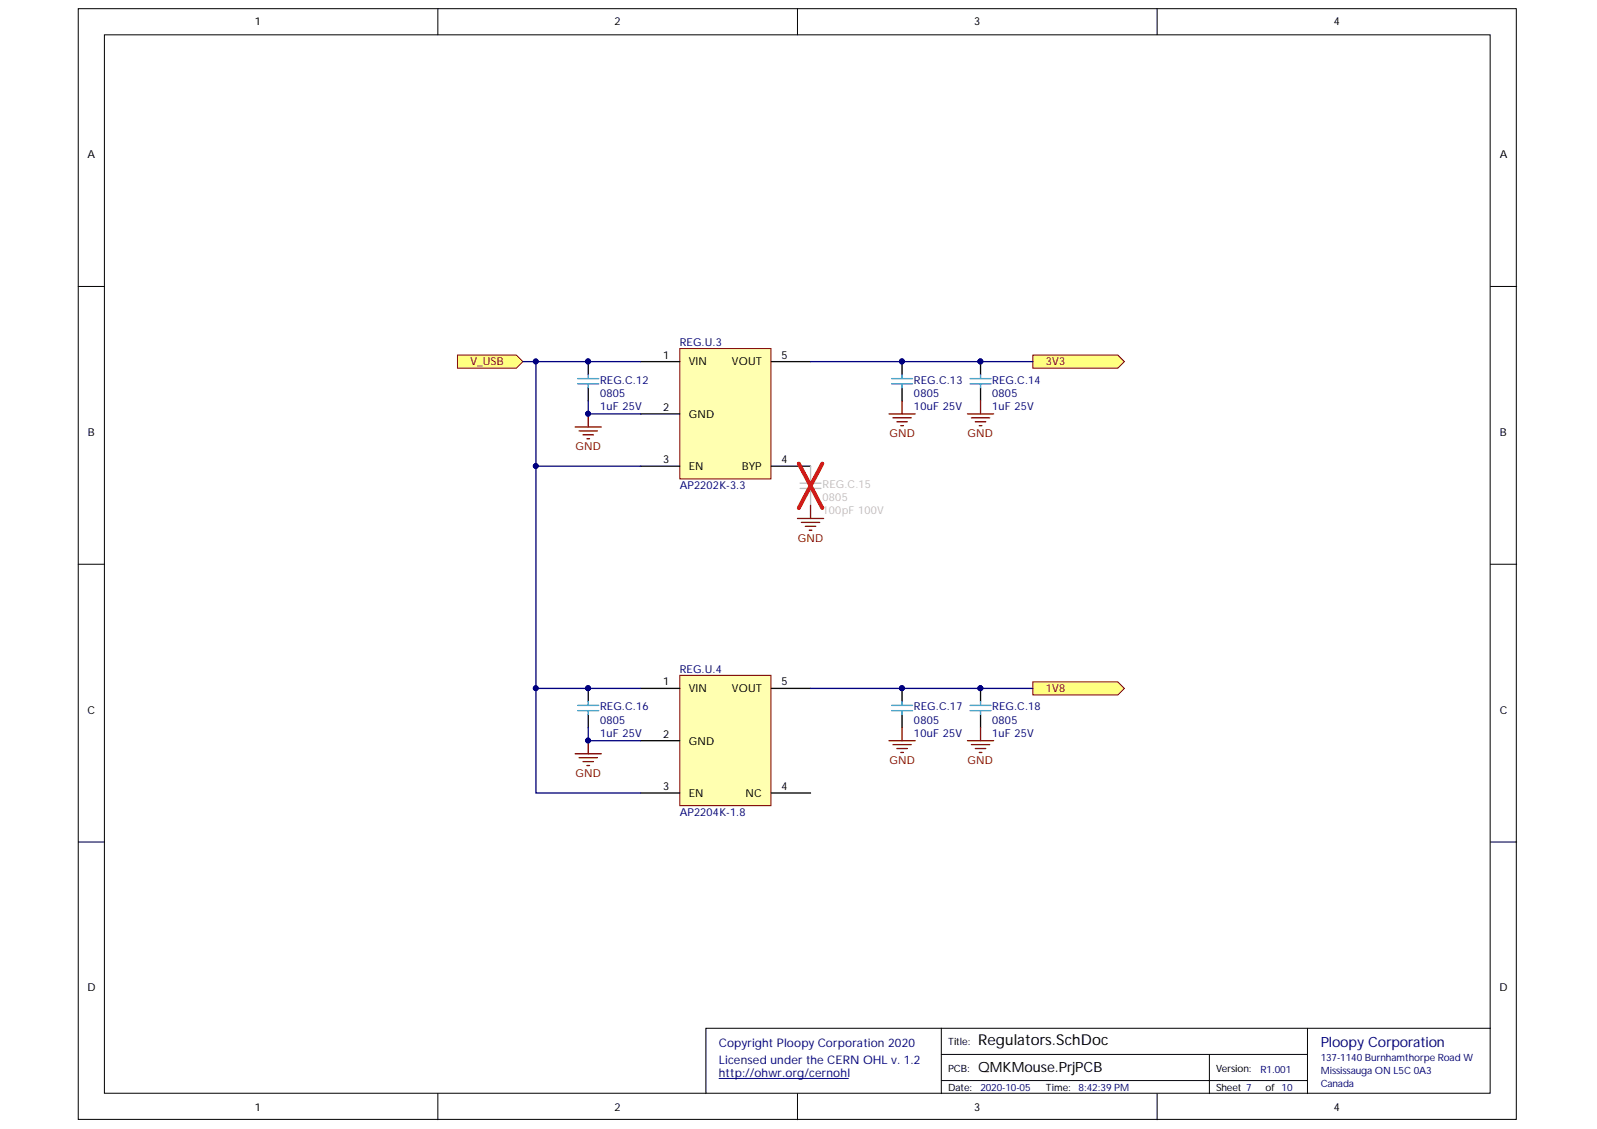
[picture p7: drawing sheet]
<svg xmlns="http://www.w3.org/2000/svg" width="297mm" height="210mm" viewBox="0 0 297 210" stroke-linecap="round" stroke-linejoin="round" font-family="sans-serif">
<g fill="#fff" stroke="#000" stroke-width=".19">
<path d="M14.6 1.6h267.4v206.5h-267.4z"/>
<path d="M19.4 6.5h257.8v196.8h-257.8z"/>
</g>
<g fill="none" stroke="#000" stroke-width=".19">
<path d="M81.4 1.6v4.9M148.3 1.6v4.9M215.2 1.6v4.9M14.6 53.3h4.8M277.2 53.3h4.9M14.6 104.9h4.8M277.2 104.9h4.9M14.6 156.5h4.8M277.2 156.5h4.9M175.1 191.2h-43.8v12.1M175.1 196h68.1M224.9 196v7.3"/>
<path d="M243.2 191.2v12.1M277.2 191.2h-102.1v12.1M81.4 203.3v4.9M148.3 203.3v4.9M175.1 200.9h68.1M215.2 203.3v4.9"/>
</g>
<path d="M133.7 200.5h24.1" fill="none" stroke="#000080" stroke-width=".19"/>
<path d="M107 79.4h4.8M109.4 77v2.4M165.4 77h4.8M166.1 77.7h3.4M166.8 78.4h2M167.5 79.1h.5M167.8 74.5v2.5M107.7 80.1h3.4M108.4 80.8h2M109.2 81.6h.5" fill="none" stroke="#800000" stroke-width=".24"/>
<g fill="#000080" stroke="#000080" stroke-width=".19">
<circle cx="109.4" cy="76.9" r=".45"/>
<circle cx="109.4" cy="67.2" r=".45"/>
</g>
<path d="M109.4 67.2v2.5M109.4 72.1v2.4" fill="none" stroke="#000" stroke-width=".24"/>
<path d="M107.5 71.4h3.9M107.5 70.4h3.9M109.4 69.7v.7M109.4 71.4v.7" fill="none" stroke="#009cca" stroke-width=".24"/>
<g fill="#ffff80" stroke="#800000" stroke-width=".19">
<path d="M85.1 66h10.9l1.3 1.2-1.3 1.2h-10.9z" fill-rule="evenodd"/>
<path d="M192.1 66h15.8l1.2 1.2-1.2 1.2h-15.8z" fill-rule="evenodd"/>
</g>
<path d="M167.8 67.2v2.5M167.8 72.1v2.4M182.4 67.2v2.5M182.4 72.1v2.4" fill="none" stroke="#000" stroke-width=".24"/>
<g fill="#000080" stroke="#000080" stroke-width=".19">
<circle cx="167.8" cy="67.2" r=".45"/>
<circle cx="182.3" cy="67.2" r=".45"/>
</g>
<path d="M165.8 71.4h3.9M165.8 70.4h3.9M167.8 69.7v.7M167.8 71.4v.7M180.4 71.4h3.9M180.4 70.4h3.9M182.4 69.7v.7M182.4 71.4v.7" fill="none" stroke="#009cca" stroke-width=".24"/>
<path d="M179.9 77h4.9M180.7 77.7h3.4M181.4 78.4h2M182.1 79.1h.5M182.4 74.5v2.5" fill="none" stroke="#800000" stroke-width=".24"/>
<path d="M126.4 64.8h17v24.2h-17z" fill="#ffffb0" stroke="#800000" stroke-width=".19"/>
<path d="M119.1 67.2h7.3M119.1 77h7.3M143.5 67.2h7.3M119.1 86.7h7.3M143.5 86.7h7.3" fill="none" stroke="#000" stroke-width=".24"/>
<path d="M148.8 90.8h3.9M148.8 89.8h3.9M150.8 86.7v3.1M150.8 90.8v3.2" fill="none" stroke="#c0bebc" stroke-width=".24"/>
<path d="M148.6 86.2l4.4 8.3M153 86.2l-4.4 8.3" fill="none" stroke="#f00" stroke-width=".73"/>
<path d="M148.3 96.4h4.9M149.1 97.1h3.4M149.8 97.9h1.9M150.5 98.6h.5M150.8 94v2.4" fill="none" stroke="#800000" stroke-width=".24"/>
<path d="M126.4 125.6h17v24.2h-17z" fill="#ffffb0" stroke="#800000" stroke-width=".19"/>
<path d="M109.4 128v2.4M109.4 132.9v2.4M119.1 128h7.3M119.1 137.7h7.3M143.5 128h7.3M167.8 128v2.4M167.8 132.9v2.4M119.1 147.4h7.3M143.5 147.4h7.3" fill="none" stroke="#000" stroke-width=".24"/>
<g fill="#000080" stroke="#000080" stroke-width=".19">
<circle cx="167.8" cy="128" r=".45"/>
<circle cx="109.4" cy="137.7" r=".45"/>
<circle cx="109.4" cy="128" r=".45"/>
</g>
<path d="M107.5 132.1h3.9M107.5 131.1h3.9M109.4 130.4v.7M109.4 132.1v.8M165.8 132.1h3.9M165.8 131.1h3.9M167.8 130.4v.7M167.8 132.1v.8" fill="none" stroke="#009cca" stroke-width=".24"/>
<path d="M109.4 137.7v2.4M165.4 137.7h4.8M166.1 138.4h3.4M166.8 139.2h2M167.5 139.9h.5M167.8 135.3v2.4M107 140.1h4.8M107.7 140.9h3.4M108.4 141.6h2M109.2 142.3h.5" fill="none" stroke="#800000" stroke-width=".24"/>
<path d="M192.1 126.8h15.8l1.2 1.2-1.2 1.2h-15.8z" fill-rule="evenodd" fill="#ffff80" stroke="#800000" stroke-width=".19"/>
<path d="M97.3 67.2h2.4M109.4 74.5v2.5h9.7M119.1 67.2h-19.4v19.5h19.4M150.8 67.2h41.3M99.7 86.7v41.3h19.4M99.7 128v19.4h19.4M109.4 135.3v2.4h9.7M150.8 128h41.3" fill="none" stroke="#000080" stroke-width=".24"/>
<g fill="#000080" stroke="#000080" stroke-width=".19">
<circle cx="109.4" cy="76.9" r=".45"/>
<circle cx="99.6" cy="86.6" r=".45"/>
<circle cx="99.6" cy="67.2" r=".45"/>
<circle cx="109.4" cy="67.2" r=".45"/>
<circle cx="182.3" cy="67.2" r=".45"/>
<circle cx="167.8" cy="67.2" r=".45"/>
<circle cx="109.4" cy="137.7" r=".45"/>
<circle cx="109.4" cy="128" r=".45"/>
<circle cx="99.6" cy="128" r=".45"/>
<circle cx="167.8" cy="128" r=".45"/>
<circle cx="182.3" cy="128" r=".45"/>
</g>
<path d="M182.4 128v2.4M182.4 132.9v2.4" fill="none" stroke="#000" stroke-width=".24"/>
<path d="M180.4 132.1h3.9M180.4 131.1h3.9M182.4 130.4v.7M182.4 132.1v.8" fill="none" stroke="#009cca" stroke-width=".24"/>
<path d="M179.9 137.7h4.9M180.7 138.4h3.4M181.4 139.2h2M182.1 139.9h.5M182.4 135.3v2.4" fill="none" stroke="#800000" stroke-width=".24"/>
<text font-size="2.8" x="181.9" y="194.2">Regulators.SchDoc</text>
<text font-size="2.6" fill="#000080" x="245.6" y="194.6">Ploopy Corporation</text>
<text font-size="2.6" x="181.9" y="199.2">QMKMouse.PrjPCB</text>
<g font-size="2.2" fill="#000080">
<text x="133.7" y="194.7">Copyright Ploopy Corporation 2020</text>
<text x="133.7" y="197.9">Licensed under the CERN OHL v. 1.2</text>
<text x="133.7" y="200.2">http://ohwr.org/cernohl</text>
</g>
<g font-size="2">
<text x="47.4" y="4.7">1</text>
<text x="114.3" y="4.7">2</text>
<text x="181.2" y="4.7">3</text>
<text x="248.1" y="4.7">4</text>
<text x="16.2" y="29.3">A</text>
<text x="279" y="29.3">A</text>
<text x="123.4" y="66.7">1</text>
<text x="128.1" y="67.9">VIN</text>
<text x="136.1" y="67.9">VOUT</text>
<text x="145.4" y="66.7">5</text>
<text x="123.4" y="76.4">2</text>
<text x="128.1" y="77.6">GND</text>
<text x="16.3" y="81">B</text>
<text x="279" y="81">B</text>
<text x="123.4" y="86.2">3</text>
<text x="128.1" y="87.4">EN</text>
<text x="138" y="87.4">BYP</text>
<text x="145.4" y="86.2">4</text>
<text x="123.4" y="127.4">1</text>
<text x="128.1" y="128.7">VIN</text>
<text x="136.1" y="128.7">VOUT</text>
<text x="145.4" y="127.4">5</text>
<text x="16.2" y="132.7">C</text>
<text x="123.4" y="137.2">2</text>
<text x="279" y="132.7">C</text>
<text x="128.1" y="138.4">GND</text>
<text x="123.4" y="146.9">3</text>
<text x="128.1" y="148.2">EN</text>
<text x="138.7" y="148.2">NC</text>
<text x="145.4" y="146.9">4</text>
<text x="16.2" y="184.3">D</text>
<text x="278.9" y="184.3">D</text>
<text x="47.4" y="206.5">1</text>
<text x="114.3" y="206.5">2</text>
<text x="181.2" y="206.5">3</text>
<text x="248.1" y="206.5">4</text>
</g>
<g font-size="2" fill="#000080">
<text x="126.4" y="64.3">REG.U.3</text>
<text x="111.6" y="71.4">REG.C.12</text>
<text x="170" y="71.4">REG.C.13</text>
<text x="184.5" y="71.4">REG.C.14</text>
<text x="111.6" y="76.2">1uF 25V</text>
<text x="111.6" y="73.7">0805</text>
<text x="170" y="76.2">10uF 25V</text>
<text x="170" y="73.7">0805</text>
<text x="184.5" y="76.2">1uF 25V</text>
<text x="184.5" y="73.7">0805</text>
<text x="126.4" y="91">AP2202K-3.3</text>
<text x="126.4" y="125.1">REG.U.4</text>
<text x="111.6" y="137">1uF 25V</text>
<text x="111.6" y="132.1">REG.C.16</text>
<text x="111.6" y="134.5">0805</text>
<text x="170" y="137">10uF 25V</text>
<text x="170" y="132.1">REG.C.17</text>
<text x="170" y="134.5">0805</text>
<text x="184.5" y="137">1uF 25V</text>
<text x="184.5" y="132.1">REG.C.18</text>
<text x="184.5" y="134.5">0805</text>
<text x="126.4" y="151.8">AP2204K-1.8</text>
</g>
<g font-size="2" fill="#800000">
<text x="87.5" y="67.9">V_USB</text>
<text x="194.5" y="67.9">3V3</text>
<text x="107" y="83.7">GND</text>
<text x="165.4" y="81.3">GND</text>
<text x="180" y="81.3">GND</text>
<text x="148.4" y="100.7">GND</text>
<text x="194.5" y="128.7">1V8</text>
<text x="165.4" y="142.1">GND</text>
<text x="180" y="142.1">GND</text>
<text x="107" y="144.5">GND</text>
</g>
<g font-size="2" fill="#c0bebc">
<text x="153" y="95.6">100pF 100V</text>
<text x="153" y="90.7">REG.C.15</text>
<text x="153" y="93.2">0805</text>
</g>
<g font-size="1.9">
<text x="176.3" y="194.3">Title:</text>
<text x="176.3" y="202.9">Date:</text>
<text x="176.3" y="199.2">PCB:</text>
<text x="194.5" y="202.9">Time:</text>
<text x="226.2" y="199.2">Version:</text>
<text x="226.2" y="202.9">Sheet 7</text>
<text x="235.4" y="202.9">of 10</text>
</g>
<g font-size="1.9" fill="#000080">
<text x="245.6" y="197.3">137-1140 Burnhamthorpe Road W</text>
<text x="182.3" y="202.9">2020-10-05</text>
<text x="200.6" y="202.9">8:42:39 PM</text>
<text x="234.5" y="199.5">R1.001</text>
<text x="245.6" y="199.7">Mississauga ON L5C 0A3</text>
<text x="245.6" y="202.1">Canada</text>
</g>
</svg>
